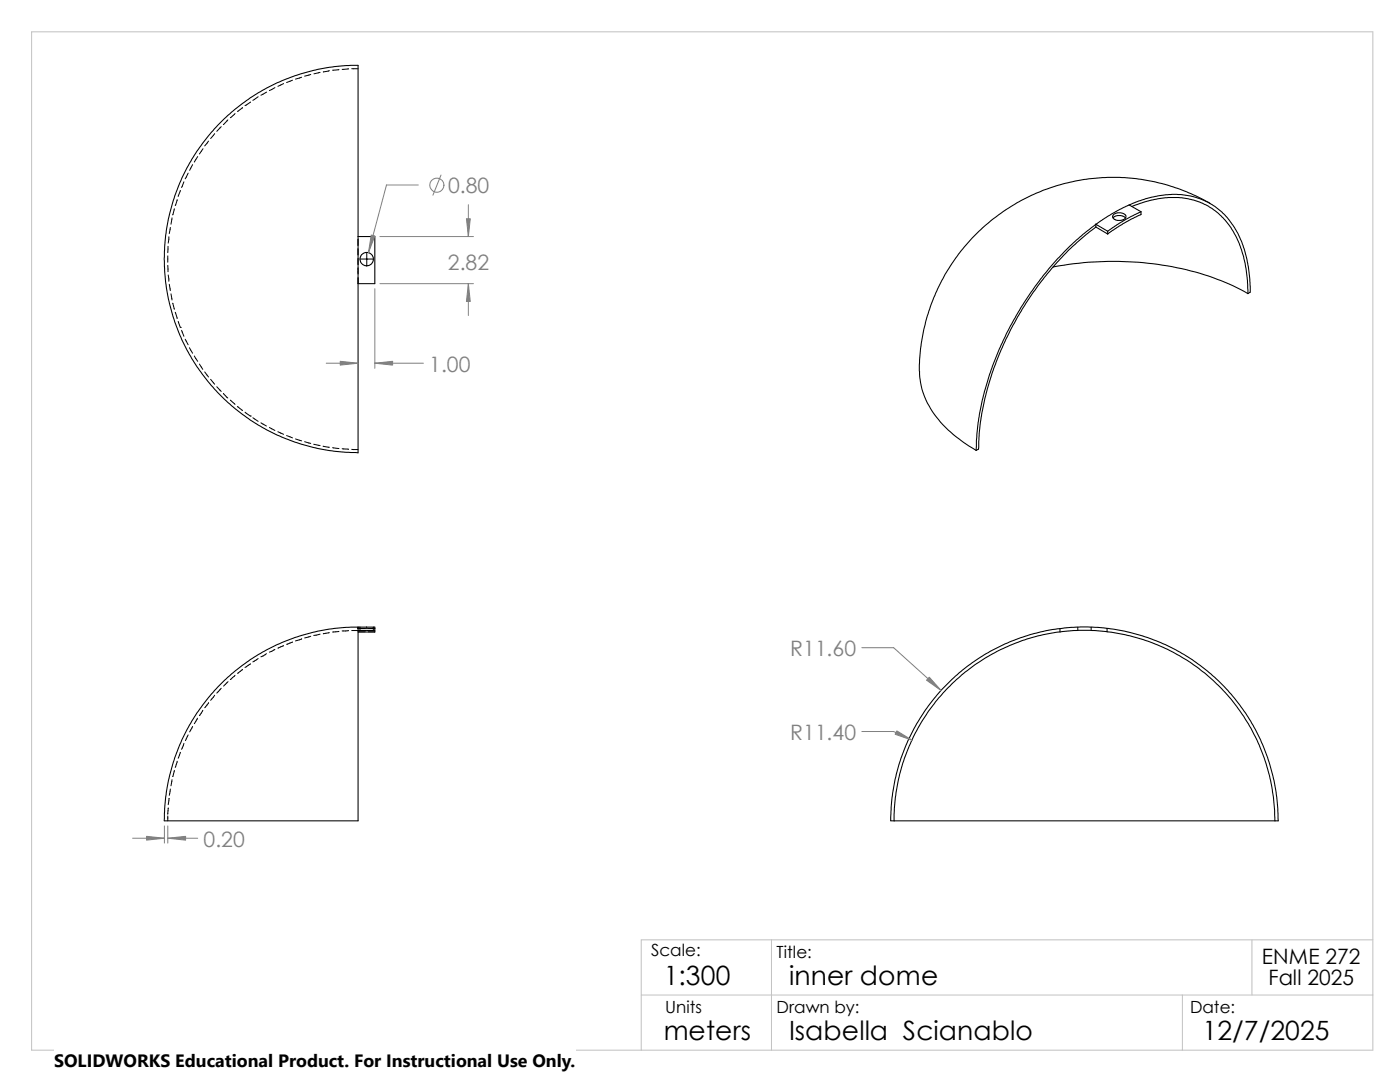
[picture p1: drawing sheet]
<svg xmlns="http://www.w3.org/2000/svg" width="279mm" height="216mm" viewBox="0 0 279 216" stroke-linecap="round" stroke-linejoin="round" font-family="sans-serif">
<path d="M6.3 6.3h267.7v203.2h-267.7zM128 198.5h146M154 187.5v22M236 198.5v11M249.9 187.5v11M274 187.5h-146v22" fill="none" stroke="#c0c0c0" stroke-width=".2"/>
<g fill="none" stroke="#000" stroke-width=".2">
<path d="M51.5 19.3l-1 .7M53.2 18.4l-1.1 .6M54.9 17.5l-1.1 .6M56.6 16.7l-1.1 .5M58.4 16l-1.2 .5M60.2 15.4l-1.2 .4M62 14.9l-1.2 .3M63.9 14.4l-1.2 .3M65.7 14.1l-1.2 .3M67.6 13.9l-1.2 .1M69.6 13.7l-1.3 .1M70.2 13.7h1.3"/>
<path d="M35.3 39.8l-.3 1.2M36 38l-.4 1.2M36.7 36.3l-.5 1.1M37.5 34.5l-.5 1.2M38.4 32.9l-.6 1.1M39.5 31.2l-.7 1.1M40.5 29.7l-.7 1M41.6 28.2l-.7 .9M42.8 26.7l-.8 .9M44.2 25.3l-.9 .9M45.5 23.9l-.9 .9M46.9 22.6l-.9 .9"/>
<path d="M48.4 21.5l-1 .8M50 20.4l-1.1 .7M33.5 51.1v1.2M33.5 53v1.2M33.5 49.1v1.3M33.6 54.9l.1 1.2M33.7 47.2l-.1 1.3M33.8 56.7l.2 1.3M34 45.4l-.2 1.2M34.1 58.6l.2 1.3M34.3 43.5l-.2 1.2M34.8 41.7l-.3 1.2"/>
<path d="M71.5 47.7v1.3M71.5 49.6v1.3M71.5 51.5v1.3M71.5 53.4v1.3M71.5 55.3v1.3M71.8 51.7h2.7M73.2 50.4v2.6M34.5 60.5l.3 1.2M35 62.3l.3 1.2M35.6 64.1l.4 1.2M36 65.3h.1M36.2 65.9l.5 1.2"/>
<path d="M37 67.7l.5 1.1M37.8 69.4l.6 1.1M38.8 71l.7 1.1M39.8 72.6l.7 1.1M40.9 74.2l.7 1M42 75.7l.8 1M43.3 77.2l.9 .9M44.6 78.5l.9 .9M46 79.8l.9 .9M47.4 81.1l1 .8M48.9 82.3l1.1 .7M50 83h.1"/>
<path d="M50.5 83.4l1 .7M52.1 84.4l1.1 .6M53.8 85.3l1.1 .6M55.5 86.1l1.1 .6M57.2 86.9l1.2 .5M59 87.6l1.2 .4M60.8 88.1l1.2 .4M62.6 88.6l1.3 .3M64.5 89l1.2 .2M66.4 89.3l1.2 .2M68.3 89.5l1.3 .2M70.2 89.7h1.3"/>
<path d="M42.8 138.7l-.8 1M44.2 137.3l-.9 1M45.5 136l-.9 .9M46.9 134.7l-.9 .9M48.4 133.6l-1 .8M50 132.5l-1.1 .7M51.5 131.4l-1 .7M53.2 130.4l-1.1 .7M54.9 129.6l-1.1 .5M56.6 128.8l-1.1 .5M58.4 128.1l-1.2 .5M60.2 127.5l-1.2 .4"/>
<path d="M62 127l-1.2 .3M63.9 126.5l-1.3 .3M65.7 126.2l-1.2 .2M67.6 126l-1.2 .1M69.6 125.8l-1.3 .1M70.2 125.8h2.9M71.5 126.1h1.4M71.5 125.4h1.4M71.5 125.1v.3M71.8 125.1v.7M73.2 125.1h.1M73.2 125.8h1.6"/>
<path d="M73.5 126.1h1.3M73.5 125.4h1.3M74.5 125.1v.7M215.1 125.1v.7M217.8 125.1v.7M33.7 159.3l-.1 1.3M34 157.4l-.2 1.3M34.3 155.6l-.2 1.2M34.8 153.7l-.3 1.2M35.3 151.9l-.3 1.2M36 150.1l-.4 1.2M36.7 148.3l-.5 1.2"/>
<path d="M37.5 146.6l-.5 1.2M38.4 144.9l-.6 1.1M39.4 143.3l-.6 1.1M40.5 141.7l-.7 1.1M41.6 140.2l-.7 1M33.5 162.8v1M33.6 161.2l-.1 1.3"/>
</g>
<g fill="none" stroke="#000" stroke-width=".21">
<path d="M71.5 47.2h3.3v9.4h-3.3M71.5 47.2v-34.1a38.2 38.2 0 0 0-34.8 21.6 38.7 38.7 0 0 0 34.7 55.6M71.5 47.2v9.4M71.5 56.6v33.8M210.1 53.3a60.9 60.9 0 0 1 36 3.7l2.9 1.6M218.7 44.7l-2.6 2.1-2.5 2.3-4.3 4.5-3.6 4.7-2 3.1-2.1 3.7-2.2 4.5-1.3 3.4-1.6 5.1-1.3 6.3-.4 5.5M218.7 44.7v.6M218.7 44.7l2.4 1.4M218.7 45.3l2.4 1.4M218.7 45.3l-1.9 1.5-3.4 3-3.6 3.9-3.6 4.6-2.2 3.4-1.8 3.2-2.7 5.7-1.5 3.7-1 3.4-1.3 6.5-.4 5.4-.5 .3M221.1 46.1v.6M222.1 43.5l.9-.5 .9 .1 .7 .4"/>
<path d="M222.2 42.8l.8-.3h.9l.8 .5v.3l-.4 .5-.4 .1h-1.1l-.5-.2-.2-.3zM225.3 40.9a19.2 19.2 0 0 1 13.7-1.4 14.7 14.7 0 0 1 9.4 10.4l.1 .6a30 30 0 0 1 1 7.8l-.5 .3M225.3 40.9l2.4 1.3M225.3 40.9l-3.4 1.8-3.2 2M225.9 41.2l1-.4a16.9 16.9 0 0 1 14 .2 15.9 15.9 0 0 1 7.4 10.9l.7 4.1v2.6M227.7 42.2l-3.5 1.8-3.1 2.1M227.7 42.2v.6l-3.6 1.9-3 2M241.5 40.6a38.6 38.6 0 0 0-58 33.4M183.5 74.1a15.8 15.8 0 0 0 5.2 11.2 32.9 32.9 0 0 0 6.1 4.6M71.5 125.1h3.3v.3M71.5 125.4h3.3M71.5 125.1a38.7 38.7 0 0 0-38.7 38.7"/>
<path d="M71.5 125.1v.3M71.5 125.4v38.4h-38.7M74.8 125.4v.7h-3.3M211.5 126.1a38 38 0 0 0-33.1 37.7M211.5 125.4a34.9 34.9 0 0 1 9.4 0v.7a38 38 0 0 1 33.5 37.7M211.5 125.4v.7a37.3 37.3 0 0 1 9.4-.1M211.5 125.4a38.6 38.6 0 0 0-33.7 38.4M220.9 125.4a38.6 38.6 0 0 1 34.2 38.4h-76.7M177.8 163.8h.6"/>
<circle cx="73.2" cy="51.7" r="1.34"/>
</g>
<g fill="none" stroke="#808080" stroke-width=".2">
<path d="M83.5 36.9h-6.4l-3.6 13.5M88 34.9l-1.6 4M74.8 57.6v15.9M75.8 56.6h18.7M75.8 47.2h18.7M93.5 40.9v6.3M93.5 56.6v6.3M65.1 72.5h6.4M74.8 72.5h9.7M172 129.2h6.4l9.4 8.6M172 146h6.4l3.6 1.7M26.5 167.3h6.3"/>
<path d="M32.8 164.8v3.4M33.5 164.8v3.4M33.5 167.3h6"/>
<circle cx="87.2" cy="37" r="1.41"/>
</g>
<g fill="#808080" stroke="#808080" stroke-width=".2">
<path d="M33.5 167.3l3.5-.4v.7z"/>
<path d="M29.3 166.9l3.5 .4-3.5 .3z"/>
<path d="M93.1 43.6h.8l-.4 3.6z"/>
<path d="M67.9 72.1l3.6 .4-3.6 .4z"/>
<path d="M93.5 56.6l.4 3.6h-.8z"/>
<path d="M74.8 72.5l3.6-.4v.8z"/>
<path d="M74.1 46.9l.7 .2-1.3 3.3z"/>
<path d="M185.5 135.1l2.3 2.7-2.9-2.1z"/>
<path d="M179 145.8l3 1.9-3.4-1.2z"/>
</g>
<path d="M10.8 209.2h104.1v6.7h-104.1z" fill="#fff"/>
<g font-size="5.3">
<text x="132.5" y="196.5">1:300</text>
<text x="157.5" y="196.5">inner dome</text>
<text x="132.5" y="207.5">meters</text>
<text x="157.5" y="207.5">Isabella Scianablo</text>
<text x="240" y="207.5">12/7/2025</text>
</g>
<g font-size="4.2" fill="#808080">
<text x="89.5" y="38.6">0.80</text>
<text x="89.4" y="53.9">2.82</text>
<text x="85.7" y="74.2">1.00</text>
<text x="157.7" y="130.9">R11.60</text>
<text x="157.7" y="147.7">R11.40</text>
<text x="40.6" y="168.9">0.20</text>
</g>
<g font-size="4.2">
<text x="251.8" y="192.3">ENME 272</text>
<text x="253.2" y="196.5">Fall 2025</text>
</g>
<text font-size="3.6" x="10.8" y="213">SOLIDWORKS Educational Product. For Instructional Use Only.</text>
<g font-size="3.4">
<text x="130" y="190.7">Scale:</text>
<text x="155" y="191.2">Title:</text>
<text x="132.8" y="202.2">Units</text>
<text x="155" y="202.2">Drawn by:</text>
<text x="237.5" y="202.2">Date:</text>
</g>
</svg>
